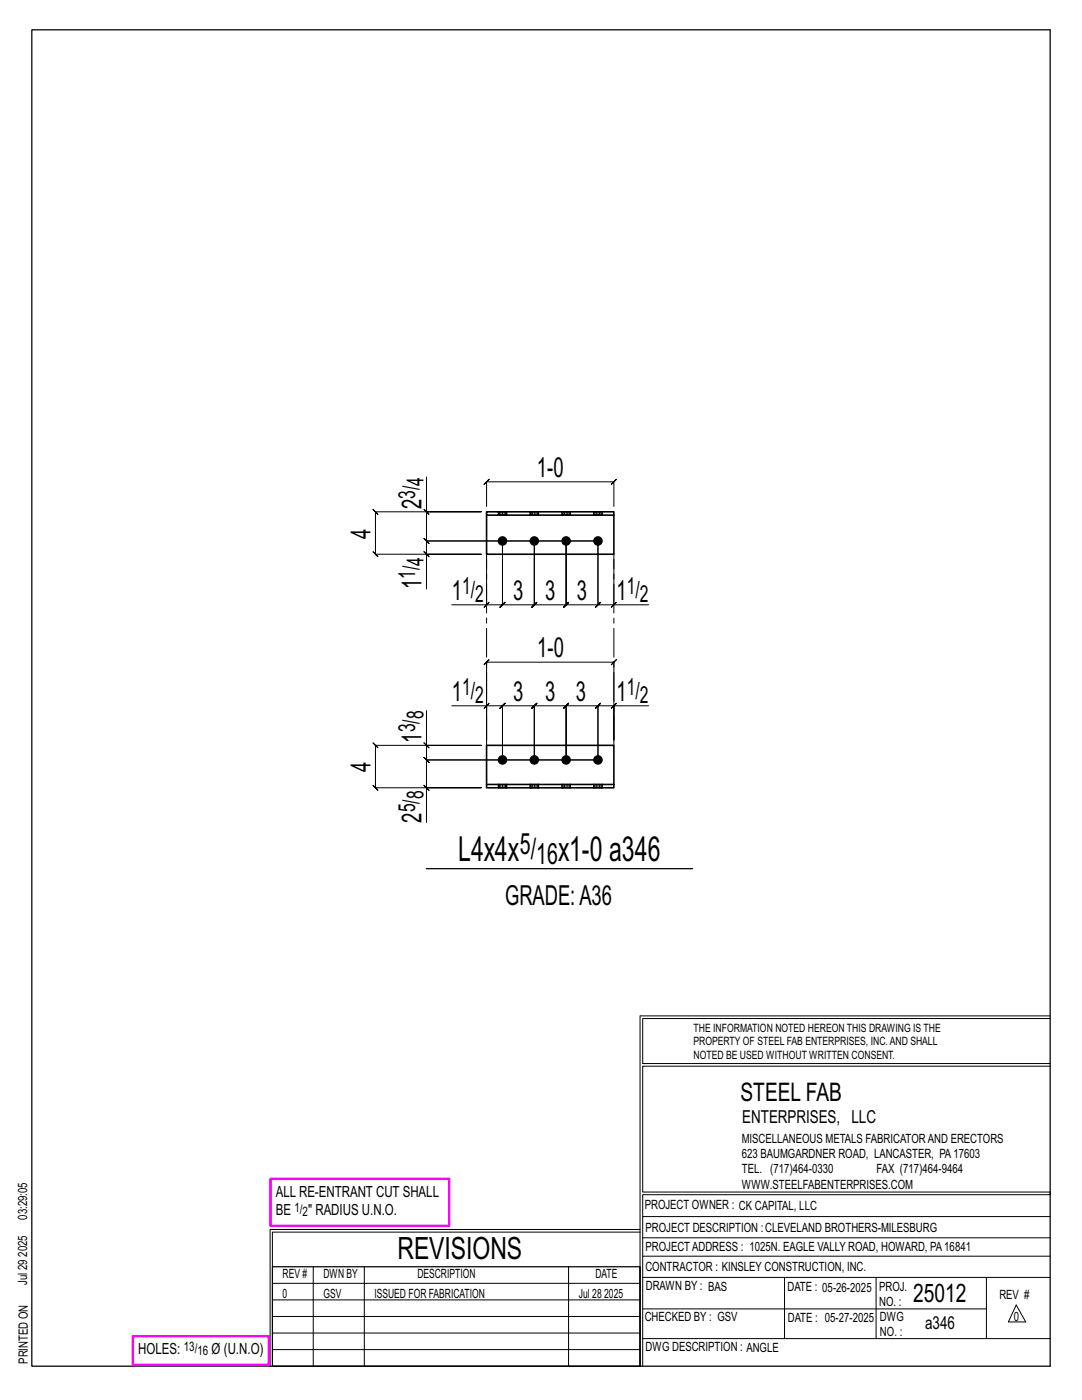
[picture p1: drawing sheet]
<svg xmlns="http://www.w3.org/2000/svg" width="216mm" height="279mm" viewBox="0 0 216 279" stroke-linecap="round" stroke-linejoin="round" font-family="sans-serif">
<g fill="none" stroke="#000" stroke-width=".2">
<path d="M85.1 95.2v6.9h10.9h-21.1l-.5-.5 1 1-.5-.5v8.5l-.5-.5 1 1-.5-.5h21.1h-10.9v6.9M84.6 110.1l1 1zM84.6 101.6l1 1zM85.1 102.1v5.9l-.5-.5 1 1-.5-.5h34.2M97.1 111.7v9h-6.9M97.1 101.1v-4.9l-.5 .5 1-1-.5 .5h25.4l-.5 .5 1-1-.5 .5v4.9M119.3 108h-34.2l-.5-.5 1 1-.5-.5v2.6M119.3 108v12.7l.5-.5-1 1 .5-.5h-6.3l.5-.5-1 1 .5-.5v-12.7v12.7l.5-.5-1 1 .5-.5h-6.4l.5-.5-1 1 .5-.5v-12.7v12.7l.5-.5-1 1 .5-.5h-6.3l.5-.5-1 1 .5-.5v-12.7v12.7l.5-.5-1 1 .5-.5h-3.2M119.3 108v12.7l-.5 .5 1-1-.5 .5h3.2M122.5 111.7v9h6.9M96.6 121.2l1-1zM122 121.2l1-1z"/>
<path d="M84.6 156.7l1 1zM84.6 148.3l1 1zM85.1 141.8v7h10.9h-21.1l-.5-.5 1 1-.5-.5v8.4l-.5-.5 1 1-.5-.5h21.1h-10.9v7M85.1 148.8v2.9l-.5-.5 1 1-.5-.5h34.2M90.2 140.9h6.9v6.8v-15.5l-.5 .5 1-1-.5 .5h25.4l-.5 .5 1-1-.5 .5v15.5v-6.8h6.9M97.1 140.9h3.2l-.5 .5 1-1-.5 .5v10.8v-10.8l-.5 .5 1-1-.5 .5h6.3l-.5 .5 1-1-.5 .5v10.8v-10.8l-.5 .5 1-1-.5 .5h6.4l-.5 .5 1-1-.5 .5v10.8v-10.8l-.5 .5 1-1-.5 .5h6.3l-.5 .5 1-1-.5 .5v10.8M97.6 140.4l-1 1zM119.3 151.7h-34.2l-.5-.5 1 1-.5-.5v5.5M122.5 140.9h-3.2l.5-.5-1 1 .5-.5v10.8M123 140.4l-1 1zM127.7 202.7v70M127.7 202.7h81.8"/>
<path d="M209.5 203.3h-81.3v9h81.3M209.5 212.8h-81.3v25.1h81.3v.5h-81.3v34.3M54.4 259.4h73.3M54.4 256.1h73.3M62.5 252.8v19.9M72.7 252.8v19.9M113.4 252.8v19.9M127.7 245.4h-73.8v27.3M127.7 245.9h-73.3v6.9M128.2 242.8h81.3M128.2 254.9h81.3M128.2 250.7h81.3"/>
<path d="M128.2 247h81.3M156.5 254.9v12.2M174.8 254.9v12.2M196.8 254.9v12.2M54.4 269.3h73.3M54.4 266h73.3M54.4 262.7h73.3M128.2 261.2h68.6M128.2 267.1h81.3M202.8 260.4l1.9 3.4h-3.5z"/>
</g>
<path d="M6.3 6h203.2v266.7h-203.2zM85.1 173.4h53.1M54.4 252.8h73.3v19.9h-73.3z" fill="none" stroke="#000" stroke-width=".25"/>
<path d="M54 235.3h35.6v9.3h-35.6zM26.5 266.7h27.1v5.7h-27.1z" fill="none" stroke="#f0f" stroke-width=".5"/>
<g fill="#000" stroke="#000" stroke-width=".2">
<circle cx="100.3" cy="108" r=".86"/>
<circle cx="106.6" cy="108" r=".86"/>
<circle cx="113" cy="108" r=".86"/>
<circle cx="119.3" cy="108" r=".86"/>
<circle cx="100.3" cy="151.7" r=".86"/>
<circle cx="106.6" cy="151.7" r=".86"/>
<circle cx="113" cy="151.7" r=".86"/>
<circle cx="119.3" cy="151.7" r=".86"/>
</g>
<g fill="none" stroke="#000" stroke-width=".32">
<path d="M97.1 102.1h25.4v.7h-25.4zM97.1 102.8v7.8h25.4v-7.8M99.4 102.1h.1M99.4 102.8h.1M101.1 102.1h.1M101.1 102.8h.1M105.8 102.1h.1M105.8 102.8h.1M107.5 102.1h.1M107.5 102.8h.1M112.1 102.1h.1M112.1 102.8h.1"/>
<path d="M113.8 102.1h.1M113.8 102.8h.1M118.5 102.1h.1M118.5 102.8h.1M120.2 102.1h.1M120.2 102.8h.1M97.1 156.6h25.4v.6h-25.4zM97.1 156.6v-7.8h25.4v7.8M99.4 156.5v.1M99.4 157.2h.1M101.1 156.5v.1M101.1 157.2h.1"/>
<path d="M105.8 156.5v.1M105.8 157.2h.1M107.5 156.5v.1M107.5 157.2h.1M112.1 156.5v.1M112.1 157.2h.1M113.8 156.5v.1M113.8 157.2h.1M118.5 156.5v.1M118.5 157.2h.1M120.2 156.5v.1M120.2 157.2h.1"/>
</g>
<g fill="none" stroke="#000" stroke-width=".2" stroke-dasharray="2 1.4">
<path d="M99.4 102.1v.7M99.4 102.1h.1M99.7 102.1h-.2l-.1 .7M99.9 102.1h-.2v.7h-.2M100.3 102.1h.3v.7h-.3zM100.3 102.1h-.4v.7h-.2M100.3 102.8h-.4M100.6 102.1h.3v.7h-.3M100.9 102.1h.2v.7h-.2M101.1 102.1h.1M101.1 102.8h.1M101.1 102.8v-.7"/>
<path d="M105.8 102.1v.7M105.8 102.1h.1M106 102.1h-.2v.7M106.3 102.1h-.3v.7h-.2M106.6 102.1h.3v.7h-.3zM106.6 102.1h-.3v.7h-.3M106.6 102.8h-.3M106.9 102.1h.3v.7h-.3M107.2 102.1h.2v.7h-.2M107.4 102.1h.1M107.5 102.8h-.1M107.5 102.8v-.7"/>
<path d="M112.1 102.1v.7M112.1 102.1h.1M112.4 102.1h-.2l-.1 .7M112.6 102.1h-.2v.7h-.2M113 102.1h.3v.7h-.3zM113 102.1h-.4v.7h-.2M113 102.8h-.4M113.3 102.1h.3v.7h-.3M113.6 102.1h.2v.7h-.2M113.8 102.1h.1M113.8 102.8h.1M113.8 102.8v-.7"/>
<path d="M118.5 102.1v.7M118.5 102.1h.1M118.7 102.1h-.2v.7M119 102.1h-.3v.7h-.2M119.3 102.1h.3v.7h-.3zM119.3 102.1h-.3v.7h-.3M119.3 102.8h-.3M119.6 102.1h.3v.7h-.3M119.9 102.1h.2v.7h-.2M120.1 102.1h.1M120.2 102.8h-.1M120.2 102.8v-.7"/>
<path d="M99.4 156.5h.1M99.4 156.6v.6M99.5 157.2h-.1M99.7 157.2h-.2v-.7h.2M99.9 156.5h.4v.7h-.4zM99.9 157.2h-.2v-.7h.2M100.3 157.2h.3v-.7h.3M100.3 156.5h.3M100.6 157.2h.3v-.7h.2M100.9 157.2h.2v-.7M101.1 157.2v-.6M101.1 157.2h.1"/>
<path d="M105.8 156.5h.1M105.8 156.6v.6M105.8 157.2h.1M106 157.2h-.2v-.7h.2M106.3 156.5h.3v.7h-.3zM106.3 157.2h-.3v-.7h.3M106.6 157.2h.3v-.7h.3M106.6 156.5h.3M106.9 157.2h.3v-.7h.2M107.2 157.2h.2l.1-.7M107.5 157.2v-.6M107.5 157.2h-.1"/>
<path d="M112.1 156.5h.1M112.1 156.6v.6M112.2 157.2h-.1M112.4 157.2h-.2v-.7h.2M112.6 156.5h.4v.7h-.4zM112.6 157.2h-.2v-.7h.2M113 157.2h.3v-.7h.3M113 156.5h.3M113.3 157.2h.3v-.7h.2M113.6 157.2h.2v-.7M113.8 157.2v-.6M113.8 157.2h.1"/>
<path d="M118.5 156.5h.1M118.5 156.6v.6M118.5 157.2h.1M118.7 157.2h-.2v-.7h.2M119 156.5h.3v.7h-.3zM119 157.2h-.3v-.7h.3M119.3 157.2h.3v-.7h.3M119.3 156.5h.3M119.6 157.2h.3v-.7h.2M119.9 157.2h.2l.1-.7M120.2 157.2v-.6M120.2 157.2h-.1"/>
</g>
<path d="M97.1 148.8v-38.2M122.5 148.8v-38.2" fill="none" stroke="#000" stroke-width=".2" stroke-dasharray="5.8 1 1 1"/>
<g font-size="6.9">
<text x="91.4" y="171.9">L4x4x</text>
<text x="111.3" y="171.9">x1-0 a346</text>
</g>
<text font-size="6.1" x="79.3" y="251.3">REVISIONS</text>
<g font-size="5.9">
<text x="103.7" y="170.4">5/</text>
<text x="107" y="172.4">16</text>
</g>
<g font-size="5.5">
<text x="107.1" y="95.2">1-0</text>
<text x="84.1" y="101.6" transform="rotate(-90 84.1 101.6)">2</text>
<text x="73.9" y="107.5" transform="rotate(-90 73.9 107.5)">4</text>
<text x="84.1" y="117.5" transform="rotate(-90 84.1 117.5)">1</text>
<text x="90.2" y="119.7">1</text>
<text x="102.4" y="119.7">3</text>
<text x="108.8" y="119.7">3</text>
<text x="115.1" y="119.7">3</text>
<text x="123" y="119.7">1</text>
<text x="107.2" y="131.2">1-0</text>
<text x="90.2" y="139.9">1</text>
<text x="102.4" y="139.9">3</text>
<text x="108.8" y="139.9">3</text>
<text x="114.9" y="139.9">3</text>
<text x="123" y="139.9">1</text>
<text x="84.1" y="148.2" transform="rotate(-90 84.1 148.2)">1</text>
<text x="73.9" y="154" transform="rotate(-90 73.9 154)">4</text>
<text x="84.1" y="164.2" transform="rotate(-90 84.1 164.2)">2</text>
<text x="100.8" y="180.6">GRADE:A36</text>
</g>
<g font-size="5.1">
<text x="147.8" y="219.8">STEEL FAB</text>
<text x="182.2" y="259.9">25012</text>
</g>
<g font-size="4.7">
<text x="82.9" y="99.6" transform="rotate(-90 82.9 99.6)">3/</text>
<text x="84.5" y="96.9" transform="rotate(-90 84.5 96.9)">4</text>
<text x="84.5" y="112.9" transform="rotate(-90 84.5 112.9)">4</text>
<text x="82.9" y="115.5" transform="rotate(-90 82.9 115.5)">1/</text>
<text x="92.2" y="118.5">1/</text>
<text x="125.1" y="118.5">1/</text>
<text x="94.8" y="120.1">2</text>
<text x="127.7" y="120.1">2</text>
<text x="84.5" y="143.6" transform="rotate(-90 84.5 143.6)">8</text>
<text x="92.2" y="138.6">1/</text>
<text x="94.8" y="140.3">2</text>
<text x="125.1" y="138.6">1/</text>
<text x="127.7" y="140.3">2</text>
<text x="82.9" y="146.2" transform="rotate(-90 82.9 146.2)">3/</text>
<text x="84.5" y="159.5" transform="rotate(-90 84.5 159.5)">8</text>
<text x="82.9" y="162.1" transform="rotate(-90 82.9 162.1)">5/</text>
</g>
<g font-size="3.6">
<text x="148.1" y="224.1">ENTERPRISES, LLC</text>
<text x="184.6" y="265.2">a346</text>
</g>
<g font-size="3.1">
<text x="55" y="238.9">ALL RE-ENTRANT CUT SHALL</text>
<text x="55" y="242.5">BE</text>
<text x="61.5" y="242.5">&quot; RADIUS U.N.O.</text>
<text x="27.6" y="270.2">HOLES:</text>
<text x="42.2" y="270.2">Ø (U.N.O)</text>
</g>
<g font-size="2.6">
<text x="58.8" y="241.8">1/</text>
<text x="60.4" y="242.7">2</text>
<text x="36.7" y="269.6">13/</text>
<text x="39.4" y="270.5">16</text>
</g>
<g font-size="2.5">
<text x="148" y="231.2">623 BAUMGARDNER ROAD, LANCASTER, PA17603</text>
<text x="148" y="228.1">MISCELLANEOUS METALS FABRICATORAND ERECTORS</text>
<text x="148" y="237.2">WWW.STEELFABENTERPRISES.COM</text>
<text x="148" y="234.2">TEL. (717)464-0330</text>
<text x="174.9" y="234.2">FAX (717)464-9464</text>
<text x="5.4" y="243.4" transform="rotate(-90 5.4 243.4)">03:29:05</text>
<text x="128.7" y="241.3">PROJECT OWNER : CK CAPITAL, LLC</text>
<text x="128.8" y="246">PROJECT DESCRIPTION :CLEVELAND BROTHERS-MILESBURG</text>
<text x="5.4" y="250.8" transform="rotate(-90 5.4 250.8)">2025</text>
<text x="128.8" y="249.7">PROJECTADDRESS : 1025N. EAGLE VALLY ROAD, HOWARD, PA16841</text>
<text x="5.4" y="256.5" transform="rotate(-90 5.4 256.5)">Jul 29</text>
<text x="56.4" y="255">REV #</text>
<text x="64.5" y="255">DWN BY</text>
<text x="83.3" y="255">DESCRIPTION</text>
<text x="118.8" y="255">DATE</text>
<text x="128.8" y="253.7">CONTRACTOR : KINSLEY CONSTRUCTION, INC.</text>
<text x="128.9" y="257.5">DRAWN BY : BAS</text>
<text x="157.1" y="257.6">DATE : 05-26-2025</text>
<text x="175.4" y="257.7">PROJ.</text>
<text x="56.4" y="259">0</text>
<text x="64.5" y="259">GSV</text>
<text x="74.7" y="259">ISSUED FOR FABRICATION</text>
<text x="115.5" y="259">Jul 28</text>
<text x="120.6" y="259">2025</text>
<text x="128.6" y="263.7">CHECKED BY : GSV</text>
<text x="157.2" y="263.7">DATE : 05-27-2025</text>
<text x="175.4" y="260.7">NO. :</text>
<text x="175.6" y="263.7">DWG</text>
<text x="199.4" y="259.2">REV #</text>
<text x="202.3" y="263.7">0</text>
<text x="128.8" y="269.7">DWG DESCRIPTION : ANGLE</text>
<text x="175.6" y="266.7">NO. :</text>
<text x="5.5" y="272.2" transform="rotate(-90 5.5 272.2)">PRINTED ON</text>
</g>
<g font-size="2.3">
<text x="138.4" y="208.6">PROPERTY OF STEEL FAB ENTERPRISES, INC.AND SHALL</text>
<text x="138.4" y="205.9">THE INFORMATION NOTED HEREON THIS DRAWING IS THE</text>
<text x="138.4" y="211.3">NOTED BE USED WITHOUT WRITTEN CONSENT.</text>
</g>
</svg>
